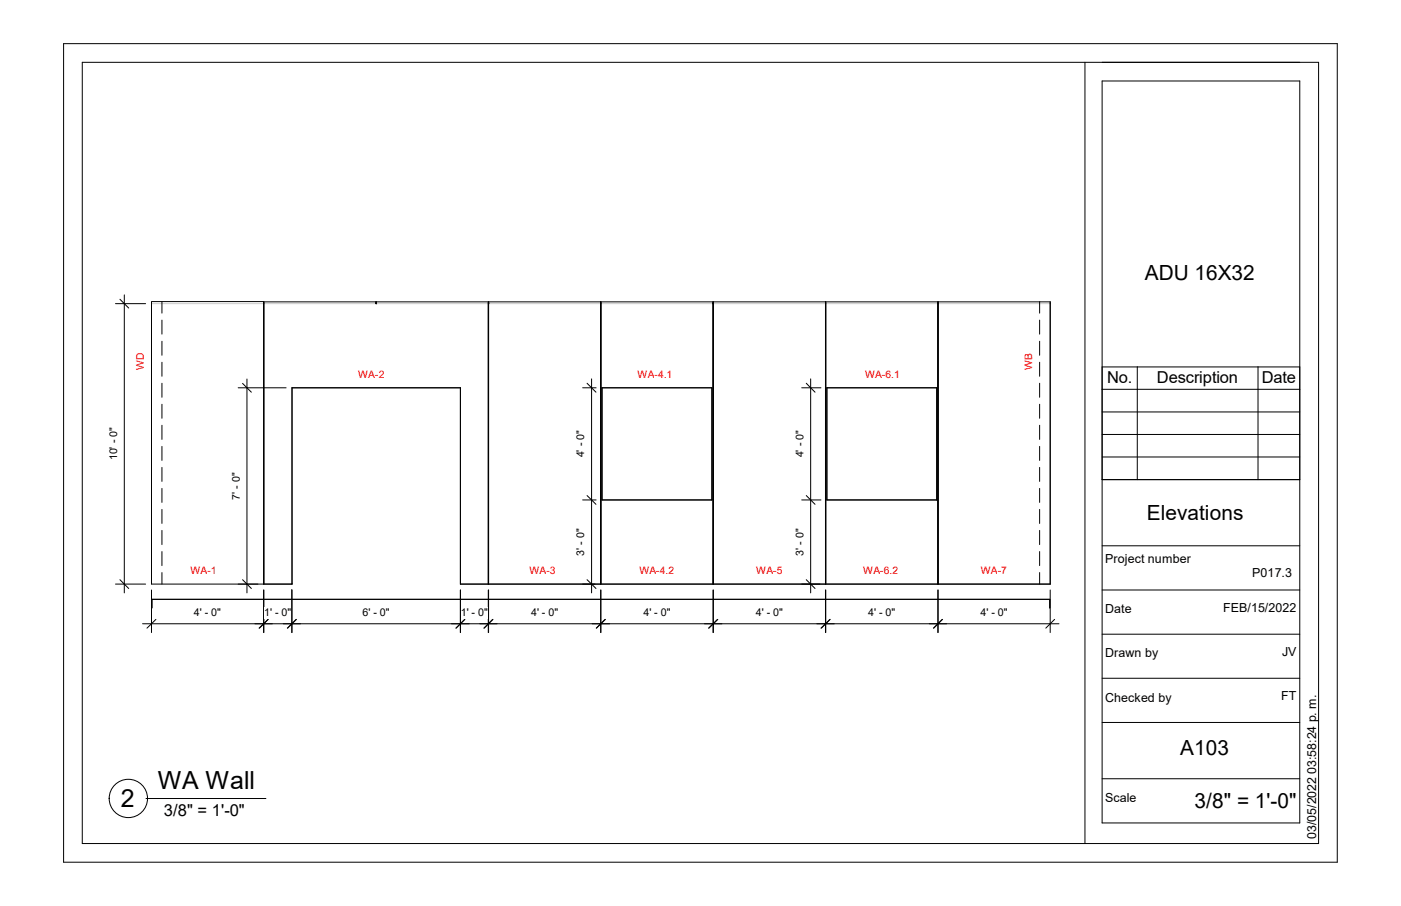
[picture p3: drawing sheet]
<svg xmlns="http://www.w3.org/2000/svg" width="432mm" height="279mm" viewBox="0 0 432 279" stroke-linecap="round" stroke-linejoin="round" font-family="sans-serif">
<path d="M46.7 93.6h34.5M81.3 93.6h34.6M115.9 93.6h.1M116 93.6h.1M116 93.6h34.5M150.6 93.6h.1M150.6 93.6h34.5M185.3 93.6h34.4M219.7 93.6h.1M219.9 93.6h34.5M254.5 93.6h34.6M289.1 93.6h34.6" fill="none" stroke="#ccc" stroke-width=".31"/>
<g fill="none" stroke="#000" stroke-width=".31">
<path d="M46.7 93.1v87h34.5v-87M46.7 93h34.5M49.9 93v3.6M49.9 98.7v4.3M81.3 93.1h34.6v.5l.1-.5h34.5v87h-8.6v-60.5h-51.9v60.5h-8.7zM150.6 93.1h34.5v87h-34.5zM185.2 93.1h34.5l.1 87h-34.6zM219.9 93.1h34.5v87h-34.5zM254.5 93.1h34.6v87h-34.6zM289.1 93.1h34.6v87h-34.6zM320.4 93v3.6M320.4 98.7v4.3"/>
<path d="M49.9 105.2v4.4M49.9 111.7v4.3M49.9 118.2v4.3M185.5 119.6h33.9v34.6h-33.9zM254.8 119.6h33.9v34.6h-33.9zM320.4 105.2v4.4M320.4 111.7v4.3M320.4 118.2v4.3M49.9 124.7v4.3M49.9 131.1v4.4M49.9 137.7v4.3M320.4 124.7v4.3"/>
<path d="M320.4 131.1v4.4M320.4 137.7v4.3M49.9 144.1v4.4M49.9 150.6v4.3M49.9 157.1v4.3M320.4 144.1v4.4M320.4 150.6v4.3M320.4 157.1v4.3M49.9 163.6v4.3M49.9 170.1v4.3M49.9 176.6v3.5M320.4 163.6v4.3"/>
<path d="M320.4 170.1v4.3M320.4 176.6v3.5M46.8 187.5v-2.7h276.8v2.7M89.9 180h.1"/>
</g>
<g fill="#fff">
<path d="M58.7 174.1h5.2v3.6h-5.2z"/>
<path d="M63.9 174.1h1.1v3.6h-1.1z"/>
<path d="M65 174.1h1.7v3.6h-1.7z"/>
<path d="M110.4 113.9h5.3v3.6h-5.3z"/>
<path d="M115.7 113.9h1v3.6h-1z"/>
<path d="M116.7 113.9h1.7v3.6h-1.7z"/>
<path d="M163.2 174.1h5.2v3.6h-5.2z"/>
<path d="M168.4 174.1h1.1v3.6h-1.1z"/>
<path d="M169.5 174.1h1.7v3.6h-1.7z"/>
<path d="M197.1 174.1h5.2v3.6h-5.2z"/>
<path d="M202.3 174.1h1.1v3.6h-1.1z"/>
<path d="M203.4 174.1h4.3v3.6h-4.3z"/>
<path d="M233.1 174.1h5.2v3.6h-5.2z"/>
<path d="M238.3 174.1h1.1v3.6h-1.1z"/>
<path d="M239.4 174.1h1.7v3.6h-1.7z"/>
<path d="M266.1 174.1h5.2v3.6h-5.2z"/>
<path d="M271.3 174.1h1.1v3.6h-1.1z"/>
<path d="M272.4 174.1h4.4v3.6h-4.4z"/>
<path d="M302.3 174.1h5.2v3.6h-5.2z"/>
<path d="M307.5 174.1h1.1v3.6h-1.1z"/>
<path d="M308.6 174.1h1.7v3.6h-1.7z"/>
</g>
<path d="M43.9 192.4h40M46.7 181.9v13.2M48 191l-2.7 2.7M81.2 181.9v13.2M82.6 191l-2.8 2.7" fill="none" stroke="#000" stroke-width=".31"/>
<path d="M59.8 187.1h8.3v3.7h-8.3z" fill="#fff"/>
<path d="M78.6 192.4h14M81.3 181.9v13.2M82.7 191l-2.7 2.7M89.9 181.8v13.3M91.3 191l-2.7 2.7" fill="none" stroke="#000" stroke-width=".31"/>
<path d="M81.4 187.1h8.3v3.7h-8.3z" fill="#fff"/>
<path d="M87.3 192.4h57.3M90 181.9v13.2M91.4 191l-2.8 2.7M141.9 181.9v13.2M143.3 191l-2.8 2.7" fill="none" stroke="#000" stroke-width=".31"/>
<path d="M111.8 187.1h8.3v3.7h-8.3z" fill="#fff"/>
<path d="M139.1 192.4h14.1M141.9 181.9v13.2M143.3 191l-2.8 2.7M150.5 181.9v13.2M151.8 191l-2.7 2.7" fill="none" stroke="#000" stroke-width=".31"/>
<path d="M142 187.1h8.3v3.7h-8.3z" fill="#fff"/>
<path d="M147.9 192.4h40M150.6 181.9v13.2M151.9 191l-2.7 2.7M185.1 181.9v13.2M186.5 191l-2.7 2.7" fill="none" stroke="#000" stroke-width=".31"/>
<path d="M163.7 187.1h8.3v3.7h-8.3z" fill="#fff"/>
<path d="M182.5 192.4h40M185.2 181.9v13.2M186.6 191l-2.7 2.7M219.8 181.9v13.2M221.1 191l-2.7 2.7" fill="none" stroke="#000" stroke-width=".31"/>
<path d="M198.3 187.1h8.3v3.7h-8.3z" fill="#fff"/>
<path d="M217.1 192.4h40M219.9 181.9v13.2M221.2 191l-2.7 2.7M254.4 181.9v13.2M255.8 191l-2.8 2.7" fill="none" stroke="#000" stroke-width=".31"/>
<path d="M233 187.1h8.3v3.7h-8.3z" fill="#fff"/>
<path d="M251.8 192.4h40M254.5 181.9v13.2M255.9 191l-2.7 2.7M289.1 181.9v13.2M290.4 191l-2.7 2.7" fill="none" stroke="#000" stroke-width=".31"/>
<path d="M267.6 187.1h8.3v3.7h-8.3z" fill="#fff"/>
<path d="M286.4 192.4h40M289.1 181.9v13.2M290.5 191l-2.7 2.7M323.7 181.9v13.2M325 191l-2.7 2.7" fill="none" stroke="#000" stroke-width=".31"/>
<path d="M302.2 187.1h8.3v3.7h-8.3z" fill="#fff"/>
<path d="M73.4 119.6h14.8M74.8 118.2l2.7 2.7M76.1 116.9v65.9M74.8 178.8l2.7 2.7M73.4 180.1h6.1" fill="none" stroke="#000" stroke-width=".31"/>
<path d="M70.9 145.7h3.8v8.4h-3.8z" fill="#fff"/>
<path d="M179.6 119.6h4.1M180.9 118.2l2.8 2.7M182.3 116.8v66M179.6 154.2h4.1M180.9 152.8l2.8 2.7M180.9 178.8l2.8 2.7M179.6 180.1h3.8" fill="none" stroke="#000" stroke-width=".31"/>
<g fill="#fff">
<path d="M177 132.7h3.8v8.4h-3.8z"/>
<path d="M177 162.9h3.8v8.5h-3.8z"/>
</g>
<path d="M247.1 119.6h5.9M248.5 118.2l2.7 2.7M249.9 116.8v66M247.1 154.2h5.9M248.5 152.8l2.7 2.7M248.5 178.8l2.7 2.7M247.1 180.1h5.6" fill="none" stroke="#000" stroke-width=".31"/>
<g fill="#fff">
<path d="M244.6 132.7h3.8v8.4h-3.8z"/>
<path d="M244.6 162.9h3.8v8.5h-3.8z"/>
</g>
<path d="M35.6 93.6h9.3M37 92.3l2.7 2.7M38.3 90.9v91.9M37 178.8l2.7 2.7M35.6 180.1h9.3" fill="none" stroke="#000" stroke-width=".31"/>
<g fill="#fff">
<path d="M33.1 131.8h3.8v10.2h-3.8z"/>
<path d="M196.5 113.6h5.2v3.6h-5.2z"/>
<path d="M201.7 113.6h1.1v3.6h-1.1z"/>
<path d="M202.8 113.6h4.4v3.6h-4.4z"/>
<path d="M266.6 113.6h5.2v3.6h-5.2z"/>
<path d="M271.8 113.6h1.1v3.6h-1.1z"/>
<path d="M272.9 113.6h4.4v3.6h-4.4z"/>
<path d="M41.4 108.7h3.6v5.4h-3.6z"/>
<path d="M315.2 108.9h3.6v5.2h-3.6z"/>
</g>
<path d="M19.6 13.5h392.6v252.4h-392.6zM25.4 19.2h381v240.9h-381zM334.4 19.2v240.9M339.7 25h60.9v228.8h-60.9zM339.7 147.9h60.9M339.7 168.3h60.9M339.7 181.9h60.9M339.7 195.6h60.9M339.7 209.2h60.9M339.7 222.8h60.9M339.7 240.2h60.9" fill="none" stroke="#000" stroke-width=".31"/>
<g fill="#fff">
<path d="M340.7 243.9h9.6v4.3h-9.6z"/>
<path d="M340.7 212.9h20.4v4.4h-20.4z"/>
<path d="M340.7 199.3h16.3v4.3h-16.3z"/>
<path d="M340.7 185.7h8.1v4.3h-8.1z"/>
<path d="M340.7 170.3h26.4v4.3h-26.4z"/>
</g>
<g fill="none" stroke="#000" stroke-width=".31">
<path d="M339.7 113.2h60.9v34.7h-60.9zM350.5 113.2v34.7M387.7 113.2v34.7M339.7 134h60.9M339.7 127h60.9M339.7 120.1h60.9M339.7 140.9h60.9M45 246.3h37"/>
<circle cx="39.6" cy="246.2" r="5.9"/>
</g>
<g font-size="7.7">
<text x="48.6" y="243.4">WA Wall</text>
<text x="37.3" y="248.9">2</text>
</g>
<g font-size="6.4">
<text x="352.8" y="86.3">ADU 16X32</text>
<text x="353.5" y="160.4">Elevations</text>
<text x="363.7" y="232.8">A103</text>
<text x="368.2" y="249.1">3/8&quot; = 1'-0&quot;</text>
</g>
<g font-size="5.1">
<text x="341.2" y="118.2">No.</text>
<text x="356.6" y="118.2">Description</text>
<text x="388.9" y="118.2">Date</text>
<text x="50.5" y="251.6">3/8&quot; = 1'-0&quot;</text>
</g>
<g font-size="3.8">
<text x="340.7" y="173.7">Project number</text>
<text x="386" y="177.8">P017.3</text>
<text x="340.7" y="189.1">Date</text>
<text x="377" y="188.6">FEB/15/2022</text>
<text x="340.7" y="202.7">Drawn by</text>
<text x="395.1" y="202.2">JV</text>
<text x="394.9" y="215.8">FT</text>
<text x="340.7" y="216.4">Checked by</text>
<text x="340.7" y="247.4">Scale</text>
<text x="405.7" y="258.7" transform="rotate(-90 405.7 258.7)">03/05/2022 03:58:24 p. m.</text>
</g>
<g font-size="3.3">
<text x="36.1" y="141.9" transform="rotate(-90 36.1 141.9)">10' - 0&quot;</text>
<text x="180.1" y="141.1" transform="rotate(-90 180.1 141.1)">4' - 0&quot;</text>
<text x="247.6" y="141.1" transform="rotate(-90 247.6 141.1)">4' - 0&quot;</text>
<text x="73.9" y="154.1" transform="rotate(-90 73.9 154.1)">7' - 0&quot;</text>
<text x="180.1" y="171.3" transform="rotate(-90 180.1 171.3)">3' - 0&quot;</text>
<text x="247.6" y="171.3" transform="rotate(-90 247.6 171.3)">3' - 0&quot;</text>
<text x="59.8" y="190.1">4' - 0&quot;</text>
<text x="81.5" y="190.1">1' - 0&quot;</text>
<text x="111.8" y="190.1">6' - 0&quot;</text>
<text x="142" y="190.1">1' - 0&quot;</text>
<text x="163.7" y="190.1">4' - 0&quot;</text>
<text x="198.3" y="190.1">4' - 0&quot;</text>
<text x="233" y="190.1">4' - 0&quot;</text>
<text x="267.6" y="190.1">4' - 0&quot;</text>
<text x="302.2" y="190.1">4' - 0&quot;</text>
</g>
<g font-size="3.2" fill="#f00">
<text x="44.3" y="114.1" transform="rotate(-90 44.3 114.1)">WD</text>
<text x="110.4" y="116.7">WA-2</text>
<text x="196.5" y="116.4">WA</text>
<text x="201.7" y="116.4">-</text>
<text x="202.8" y="116.4">4.1</text>
<text x="266.6" y="116.4">WA-6.1</text>
<text x="318.1" y="114.1" transform="rotate(-90 318.1 114.1)">WB</text>
<text x="58.7" y="177">WA-1</text>
<text x="163.2" y="177">WA-3</text>
<text x="197.1" y="177">WA-4.2</text>
<text x="233.1" y="177">WA-5</text>
<text x="266.1" y="177">WA</text>
<text x="271.3" y="177">-</text>
<text x="272.4" y="177">6.2</text>
<text x="302.3" y="177">WA-7</text>
</g>
</svg>
